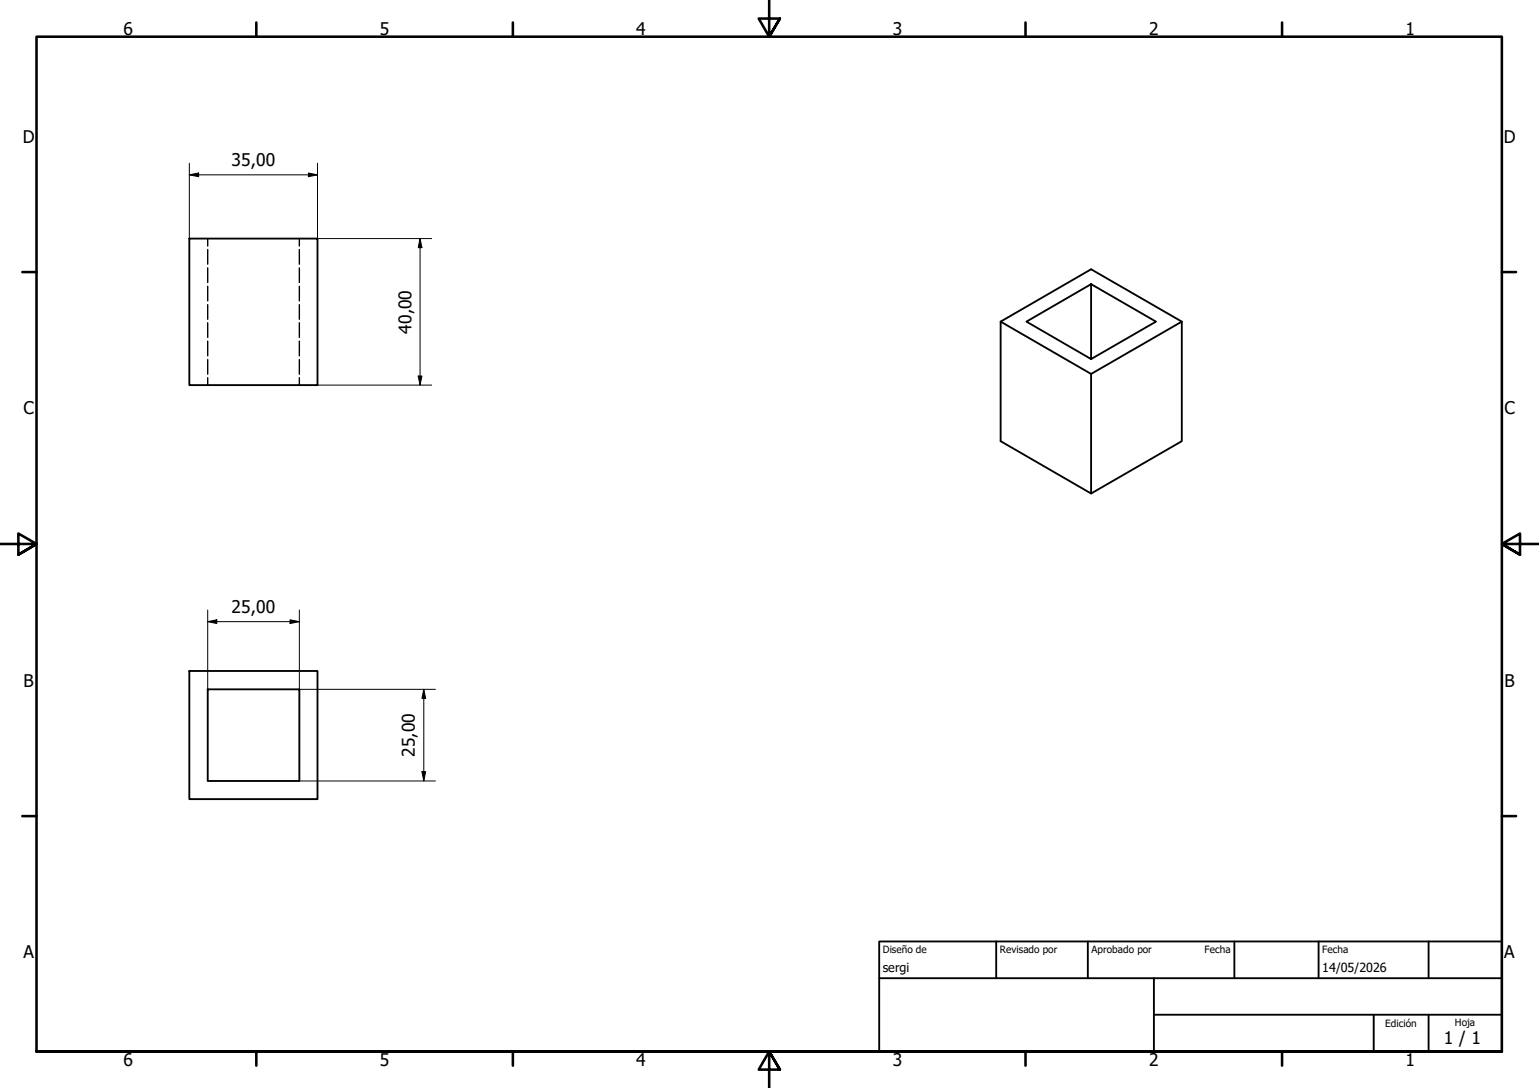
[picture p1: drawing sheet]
<svg xmlns="http://www.w3.org/2000/svg" width="420mm" height="297mm" viewBox="0 0 420 297" stroke-linecap="round" stroke-linejoin="round" font-family="sans-serif">
<!-- layer: Oculto (ISO) -->
<g fill="none" stroke="#000" stroke-width=".38">
<path d="M56.7 65.1v2.1M56.7 68.1v4M56.7 73.1v4M56.7 78.2v4M81.7 65.1v2.1M81.7 68.1v4M81.7 73.1v4M81.7 78.2v4M56.7 83.2v4M56.7 88.1v4M56.7 93.1v4M56.7 98.2v4"/>
<path d="M81.7 83.2v4M81.7 88.1v4M81.7 93.1v4M81.7 98.2v4M56.7 103.1v2M81.7 103.1v2"/>
</g>
<!-- layer: Visible (ISO) -->
<path d="M51.7 65.1h35v40h-35zM297.9 77.6l17.7 10.2-17.7 10.2v-20.4l-17.7 10.2 17.7 10.2M273.2 87.8l24.7-14.3 24.7 14.3v32.6l-24.7 14.3M322.6 87.8l-24.7 14.3v32.6l-24.7-14.3v-32.6l24.7 14.3M51.7 183.2h35v35h-35zM56.7 188.2h25v25h-25z" fill="none" stroke="#000" stroke-width=".51"/>
<!-- layer: Borde (ISO) -->
<g fill="none" stroke="#000" stroke-width=".7">
<path d="M70 6.1v3.9M140 6.1v3.9M210 0v10l-2.9-4.9h5.8l-2.9 4.9 2.9-4.9M280 6.1v3.9M350 6.1v3.9M6.1 74.3h3.9M410 74.3h3.9M0 148.5h10l-5-2.8v5.7l5-2.9-5 2.9M420 148.5h-10l5-2.8v5.7l-5-2.9 5 2.9M6.1 222.8h3.9M410 222.8h3.9M10 287.1v-277.1h400v277.1h-400h400"/>
<path d="M70 287.1v3.8M140 287.1v3.8M212.9 292l-2.9-4.9 2.9 4.9h-5.8l2.9-4.9v9.9M280 287.1v3.8M350 287.1v3.8"/>
</g>
<path d="M240 257h170v30.1h-170zM272 257v10.1M297 257v10.1M337 257v10.1M360 257v10.1M390 257v10.1M240 267.1h170M315 277h95M315 267.1v20M375 277v10.1M390 277v10.1" fill="none" stroke="#000" stroke-width=".51"/>
<!-- layer: Cota (ISO) -->
<g fill="none" stroke="#000" stroke-width=".27">
<path d="M51.7 47.7l2.5-.5v1zM51.7 47.7h35M51.7 44.6v20.5M84.2 47.2l2.5 .5-2.5 .5zM86.7 44.6v20.5h31.2M114.7 65.1l.5 2.5h-1zM114.7 65.1v40M86.7 105.1h31.2M114.2 102.7h1l-.5 2.4zM56.7 169.7l2.5-.5v1zM56.7 169.7h25M56.7 166.5v21.7"/>
<path d="M79.2 169.2l2.5 .5-2.5 .5zM81.7 166.5v21.7h37.2M115.7 188.2l.5 2.5h-1zM115.7 188.2v25M81.7 213.2h37.2M115.2 210.7h1l-.5 2.5z"/>
</g>
<path d="M51.7 47.7l2.5-.5v1zM84.2 47.2l2.5 .5-2.5 .5zM114.7 65.1l.5 2.5h-1zM114.2 102.7h1l-.5 2.4zM56.7 169.7l2.5-.5v1zM79.2 169.2l2.5 .5-2.5 .5zM115.7 188.2l.5 2.5h-1zM115.2 210.7h1l-.5 2.5z" fill="#000"/>
<g font-size="4.8">
<text x="33.7" y="9.6">6</text>
<text x="103.7" y="9.6">5</text>
<text x="173.7" y="9.6">4</text>
<text x="243.7" y="9.6">3</text>
<text x="313.7" y="9.6">2</text>
<text x="383.7" y="9.6">1</text>
<text x="6.2" y="38.9">D</text>
<text x="410.5" y="38.9">D</text>
<text x="63.2" y="45.3">35,00</text>
<text x="112.3" y="91.1" transform="rotate(-90 112.3 91.1)">40,00</text>
<text x="6.4" y="113.1">C</text>
<text x="410.7" y="113.1">C</text>
<text x="63.2" y="167.3">25,00</text>
<text x="6.4" y="187.4">B</text>
<text x="410.7" y="187.4">B</text>
<text x="113.3" y="206.7" transform="rotate(-90 113.3 206.7)">25,00</text>
<text x="6.4" y="261.7">A</text>
<text x="410.7" y="261.7">A</text>
<text x="394.2" y="285">1 / 1</text>
<text x="33.7" y="290.9">6</text>
<text x="103.7" y="290.9">5</text>
<text x="173.7" y="290.9">4</text>
<text x="243.7" y="290.9">3</text>
<text x="313.7" y="290.9">2</text>
<text x="383.7" y="290.9">1</text>
</g>
<g font-size="3.4">
<text x="241" y="265.4">sergi</text>
<text x="361" y="265.5">14/05/2026</text>
</g>
<g font-size="2.7">
<text x="241" y="260.2">Diseño de</text>
<text x="273" y="260.1">Revisado por</text>
<text x="298" y="260.1">Aprobado por</text>
<text x="328.9" y="260.1">Fecha</text>
<text x="361" y="260.1">Fecha</text>
<text x="378.2" y="280.3">Edición</text>
<text x="397.2" y="280">Hoja</text>
</g>
</svg>
